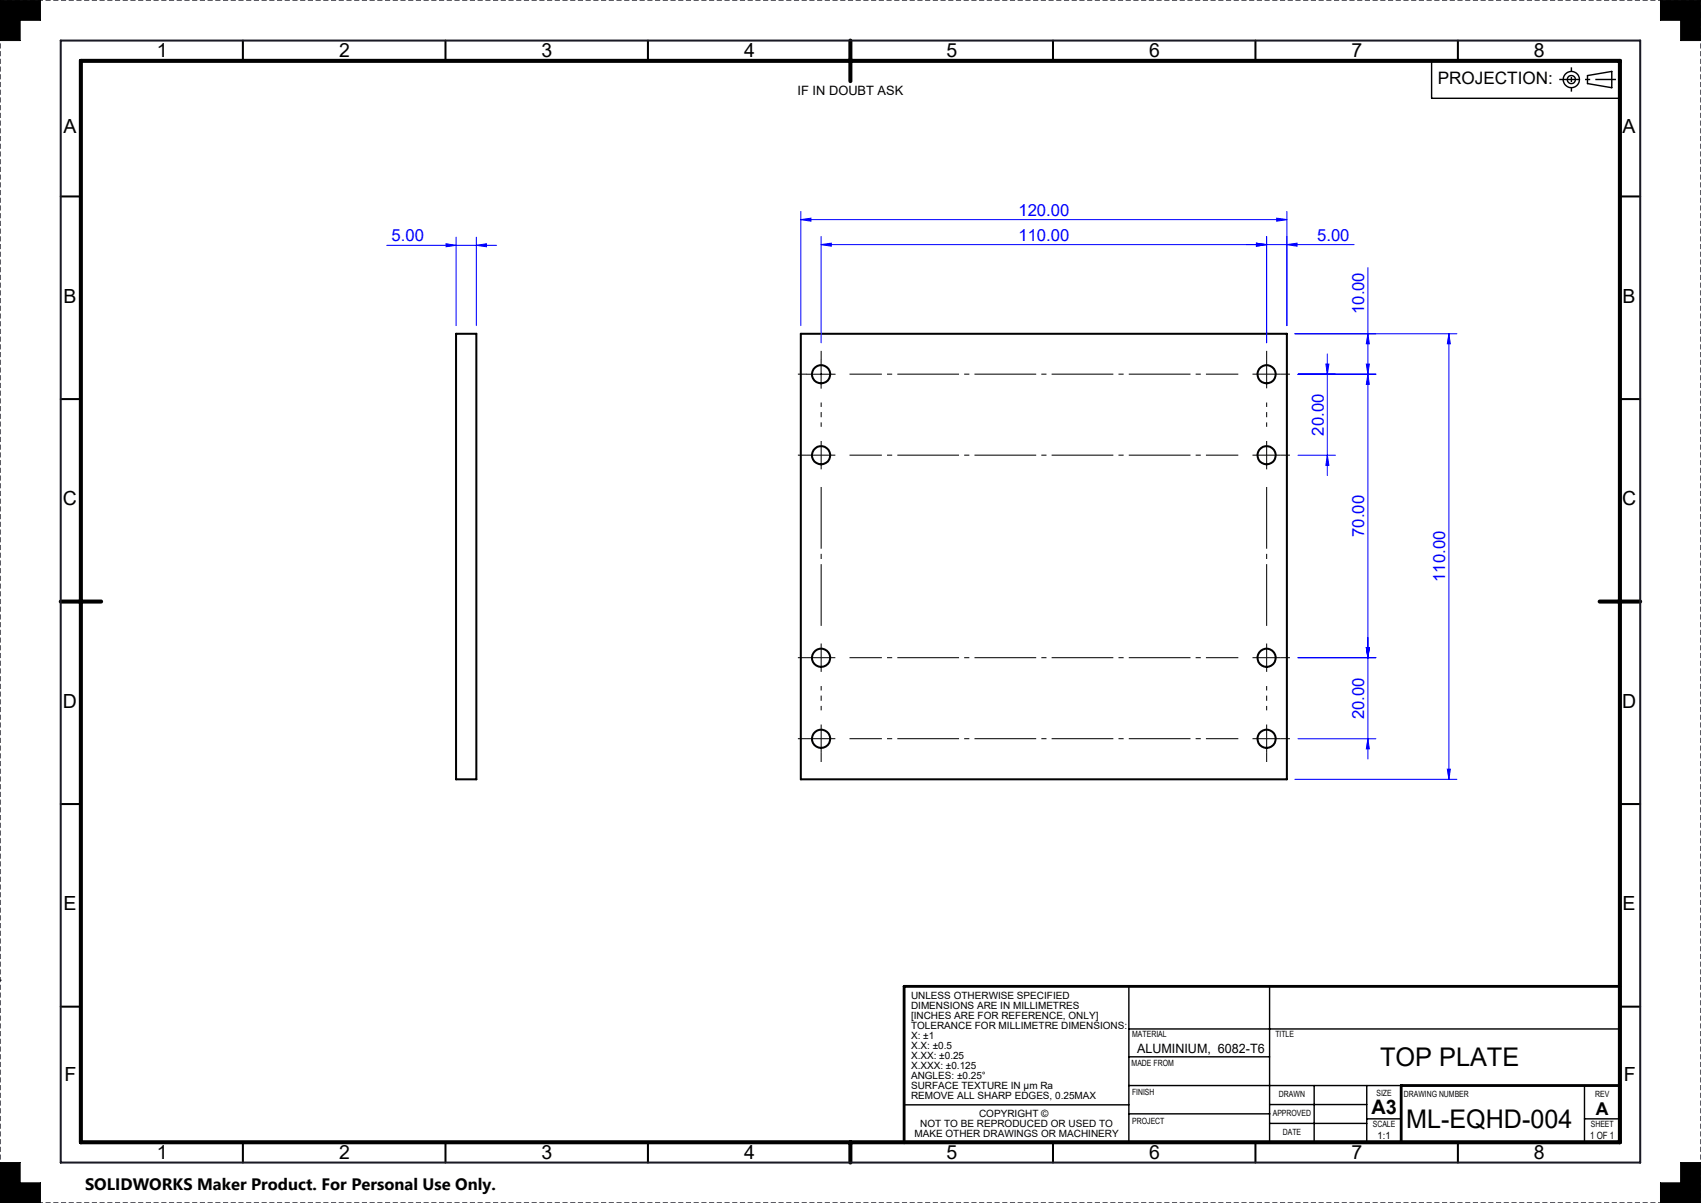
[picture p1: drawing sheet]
<svg xmlns="http://www.w3.org/2000/svg" width="420mm" height="297mm" viewBox="0 0 420 297" stroke-linecap="round" stroke-linejoin="round" font-family="sans-serif">
<g fill="none" stroke="#000" stroke-width=".5">
<path d="M60 10v5M110 10v5M160 10v5M260 10v5M310 10v5M360 10v5M15 48.5h5M400 48.5h5M15 98.5h5M112.6 82.4h5v110h-5zM197.7 82.4h120v110h-120zM400 98.5h5"/>
<path d="M15 198.5h5M400 198.5h5M15 248.5h5M400 248.5h5M60 282v5M110 282v5M160 282v5M260 282v5M310 282v5M360 282v5"/>
<circle cx="202.7" cy="92.4" r="2.25"/>
<circle cx="312.7" cy="92.4" r="2.25"/>
<circle cx="202.7" cy="112.4" r="2.25"/>
<circle cx="312.7" cy="112.4" r="2.25"/>
<circle cx="202.7" cy="162.4" r="2.24"/>
<circle cx="312.7" cy="162.4" r="2.24"/>
<circle cx="202.7" cy="182.4" r="2.25"/>
<circle cx="312.7" cy="182.4" r="2.25"/>
</g>
<path d="M420 0h-420M420 297h-420" fill="none" stroke="#191924" stroke-width=".35" stroke-dasharray="1.3 .6" stroke-dashoffset=".2" stroke-linecap="butt"/>
<path d="M0 0v297M420 297v-297" fill="none" stroke="#191924" stroke-width=".35" stroke-dasharray="1.3 .6" stroke-dashoffset=".7" stroke-linecap="butt"/>
<path d="M0 0h10v5h-5v5h-5zM410 0h10v10h-5v-5h-5zM0 287h5v5h5v5h-10zM415 287h5v10h-10v-5h5z" fill="none" stroke="#000" stroke-width=".25"/>
<g fill="none" stroke="#000" stroke-width=".35">
<path d="M278.7 254h121.3M278.7 243.5v38.8M313.5 243.5v38.5M223.2 272.8h55.5M278.7 260.9h34.8M278.7 275h34.8M278.7 268h67.3M313.5 277.4h24M313.5 272.7h24M324.5 268v14M337.5 268v14M337.5 276.2h8.5"/>
<path d="M391.2 268v14M391.2 276.2h8.8"/>
</g>
<path d="M400 243.5h-176.8v38.6M400 268h-54v14" fill="none" stroke="#000" stroke-width=".7"/>
<path d="M20 15h380v267h-380zM210 10v10M15 148.5h10M395 148.5h10M210 282v5" fill="none" stroke="#000" stroke-width="1"/>
<circle cx="0" cy="242" r=".18" fill="#191924"/>
<path d="M15 10h390v277h-390z" fill="none" stroke="#191924" stroke-width=".5"/>
<path d="M0 287v10h10v-5h-5v-5zM415 287v5h-5v5h10v-10zM410 0v5h5v5h5v-10zM0 0v10h5v-5h5v-5z" fill-rule="evenodd" fill="#000"/>
<g fill="none" stroke="#00f" stroke-width=".25">
<path d="M112.6 58.6v21.8M117.6 58.6v21.8M197.7 54.2l2.5-.3v.7zM197.7 52.2v28.2M197.7 54.2h120M202.7 58.4v26.2M312.7 58.4v26.2M315.2 53.9l2.5 .3-2.5 .4zM317.7 52.2v28.2M95.5 60.6h27.1M110.1 60.2l2.5 .4-2.5 .3zM117.6 60.6l2.5-.4v.7z"/>
<path d="M202.7 60.4l2.5-.4v.8zM202.7 60.4h131.7M310.2 60l2.5 .4-2.5 .4zM317.7 60.4l2.6-.4v.8zM337.7 66.1v121.3M319.7 82.4h40M320.5 92.4h19.2M327.4 89.9h.7l-.4 2.5zM327.7 87.4v30M337.4 89.9h.7l-.4 2.5zM337.7 82.4l.4 2.5h-.7zM337.7 92.4l.4 2.5h-.7z"/>
<path d="M357.8 82.4l.3 2.5h-.7zM357.8 82.4v110M320.5 112.4h9.2M327.7 112.4l.4 2.5h-.7zM337.4 159.9h.7l-.4 2.5zM320.5 162.4h19.2M319.7 192.4h40M320.5 182.4h19.2M337.7 182.4l.4 2.5h-.7zM357.4 189.9h.7l-.3 2.5z"/>
</g>
<g fill="none" stroke="#000" stroke-width=".35">
<path d="M353.5 15v9.3h46.5M392 18.7l6-1.1v4.1l-6-1.1z"/>
<circle cx="388" cy="19.6" r="1"/>
<circle cx="388" cy="19.7" r="2"/>
</g>
<g fill="none" stroke="#000" stroke-width=".25" stroke-dasharray="15.2 1.3 1.3 1.3" stroke-linecap="butt">
<path d="M199.3 92.4h-2.3M202.8 88.9v-2.3M312.8 92.4v-3.5M312.8 92.4h-3.5M312.8 92.4v3.5M312.8 92.4h3.5M312.8 88.9v-2.3M316.3 92.4h2.2M199.3 112.4h-2.3M202.8 112.4v-3.5M202.8 112.4h-3.5M202.8 112.4v3.5"/>
<path d="M202.8 112.4h3.5M312.8 112.4v-3.5M312.8 112.4h-3.5M312.8 112.4v3.5M312.8 112.4h3.5M316.3 112.4h2.2M199.3 162.4h-2.3M202.8 162.4v-3.5M202.8 162.4h-3.5M202.8 162.4v3.5M202.8 162.4h3.5M312.8 162.4v-3.5"/>
<path d="M312.8 162.4h-3.5M312.8 162.4v3.5M312.8 162.4h3.5M316.3 162.4h2.2M199.3 182.4h-2.3M202.8 182.4v-3.5M202.8 182.4h-3.5M202.8 182.4v3.5M202.8 182.4h3.5M202.8 185.9v2.2M312.8 182.4v-3.5M312.8 182.4h-3.5"/>
<path d="M312.8 182.4v3.5M312.8 182.4h3.5M312.8 185.9v2.2M316.3 182.4h2.2"/>
</g>
<path d="M202.8 105.4v-6M312.8 105.4v-6M202.8 175.4v-6M312.8 175.4v-6" fill="none" stroke="#000" stroke-width=".25" stroke-dasharray="15.2 1.3 1.3 1.3" stroke-dashoffset="14.1" stroke-linecap="butt"/>
<path d="M202.8 155.4v-36M312.8 155.4v-36" fill="none" stroke="#000" stroke-width=".25" stroke-dasharray="15.2 1.3 1.3 1.3" stroke-dashoffset="-.9" stroke-linecap="butt"/>
<path d="M209.8 92.4h96M209.8 112.4h96M209.8 162.4h96M209.8 182.4h96" fill="none" stroke="#000" stroke-width=".25" stroke-dasharray="15.2 1.3 1.3 1.3" stroke-dashoffset="7.2" stroke-linecap="butt"/>
<path d="M385 19.6h14" fill="none" stroke="#000" stroke-width=".35" stroke-dasharray="15.2 1.3 1.3 1.3" stroke-dashoffset="10.1" stroke-linecap="butt"/>
<path d="M388 16.6v6" fill="none" stroke="#000" stroke-width=".35" stroke-dasharray="15.2 1.3 1.3 1.3" stroke-dashoffset="14.1" stroke-linecap="butt"/>
<path d="M199.2 92.4h7M202.7 88.9v7" fill="none" stroke="#000" stroke-width=".25"/>
<g fill="#00f">
<path d="M315.2 53.9l2.5 .3-2.5 .4zM197.7 54.2l2.5-.3v.7zM310.2 60l2.5 .4-2.5 .4zM202.7 60.4l2.5-.4v.8zM117.6 60.6l2.5-.4v.7zM110.1 60.2l2.5 .4-2.5 .3z"/>
<path d="M317.7 60.4l2.6-.4v.8zM310.2 60l2.5 .4-2.5 .4z"/>
<path d="M357.4 189.9h.7l-.3 2.5zM357.8 82.4l.3 2.5h-.7z"/>
<path d="M337.7 82.4l.4 2.5h-.7zM337.4 89.9h.7l-.4 2.5zM327.4 89.9h.7l-.4 2.5zM327.7 112.4l.4 2.5h-.7zM337.7 92.4l.4 2.5h-.7zM337.4 159.9h.7l-.4 2.5zM337.4 159.9h.7l-.4 2.5zM337.7 182.4l.4 2.5h-.7z"/>
</g>
<g font-size="6.3">
<text x="340.7" y="263.1">TOP PLATE</text>
<text x="347.2" y="278.5">ML-EQHD-004</text>
</g>
<text font-size="4.9" x="338.6" y="275">A3</text>
<g font-size="4.8">
<text x="38.7" y="14.2">1</text>
<text x="83.8" y="14.2">2</text>
<text x="133.7" y="14.2">3</text>
<text x="183.7" y="14.2">4</text>
<text x="233.7" y="14.2">5</text>
<text x="283.7" y="14.2">6</text>
<text x="333.7" y="14.2">7</text>
<text x="378.7" y="14.2">8</text>
<text x="15.6" y="32.9">A</text>
<text x="400.6" y="32.9">A</text>
<text x="15.6" y="74.7">B</text>
<text x="400.6" y="74.7">B</text>
<text x="15.5" y="124.7">C</text>
<text x="400.5" y="124.7">C</text>
<text x="15.5" y="174.7">D</text>
<text x="400.5" y="174.7">D</text>
<text x="15.6" y="224.7">E</text>
<text x="400.6" y="224.7">E</text>
<text x="15.9" y="266.9">F</text>
<text x="400.9" y="266.9">F</text>
<text x="38.7" y="286.2">1</text>
<text x="83.8" y="286.2">2</text>
<text x="133.7" y="286.2">3</text>
<text x="183.7" y="286.2">4</text>
<text x="233.7" y="286.2">5</text>
<text x="283.7" y="286.2">6</text>
<text x="333.7" y="286.2">7</text>
<text x="378.7" y="286.2">8</text>
</g>
<text font-size="4.4" x="394.1" y="275.2">A</text>
<text font-size="4.2" x="355" y="20.8">PROJECTION:</text>
<g font-size="4.1" fill="#00f">
<text x="251.5" y="53.3">120.00</text>
<text x="96.7" y="59.6">5.00</text>
<text x="251.5" y="59.5">110.00</text>
<text x="325.2" y="59.5">5.00</text>
<text x="336.8" y="77.5" transform="rotate(-90 336.8 77.5)">10.00</text>
<text x="326.8" y="107.5" transform="rotate(-90 326.8 107.5)">20.00</text>
<text x="336.8" y="132.5" transform="rotate(-90 336.8 132.5)">70.00</text>
<text x="356.8" y="143.7" transform="rotate(-90 356.8 143.7)">110.00</text>
<text x="336.8" y="177.5" transform="rotate(-90 336.8 177.5)">20.00</text>
</g>
<text font-size="4.1" x="21" y="293.7">SOLIDWORKS Maker Product. For Personal Use Only.</text>
<g font-size="3.2">
<text x="196.9" y="23.5">IF IN DOUBT ASK</text>
<text x="280.8" y="260.1">ALUMINIUM, 6082-T6</text>
</g>
<g font-size="2.5">
<text x="224.9" y="246.5">UNLESS OTHERWISE SPECIFIED</text>
<text x="224.9" y="249">DIMENSIONS ARE IN MILLIMETRES</text>
<text x="224.9" y="251.5">[INCHES ARE FOR REFERENCE, ONLY]</text>
<text x="224.9" y="253.9">TOLERANCE FOR MILLIMETRE DIMENSIONS:</text>
<text x="224.9" y="256.4">X: ±1</text>
<text x="224.9" y="258.9">X.X: ±0.5</text>
<text x="224.9" y="261.3">X.XX: ±0.25</text>
<text x="224.9" y="263.8">X.XXX: ±0.125</text>
<text x="224.9" y="266.3">ANGLES: ±0.25°</text>
<text x="224.9" y="268.7">SURFACE TEXTURE IN μm Ra</text>
<text x="224.9" y="271.2">REMOVE ALL SHARP EDGES, 0.25MAX</text>
<text x="241.7" y="275.8">COPYRIGHT ©</text>
<text x="225.8" y="280.8">MAKE OTHER DRAWINGS OR MACHINERY</text>
<text x="227.2" y="278.3">NOT TO BE REPRODUCED OR USED TO</text>
<text x="340.2" y="281.2">1:1</text>
<text x="392.6" y="281.2">1 OF 1</text>
</g>
<g font-size="2.1">
<text x="279.6" y="255.9">MATERIAL</text>
<text x="314.9" y="255.9">TITLE</text>
<text x="279.4" y="263.2">MADE FROM</text>
<text x="279.5" y="270.3">FINISH</text>
<text x="314.3" y="275.6">APPROVED</text>
<text x="315.8" y="270.9">DRAWN</text>
<text x="339.9" y="270.6">SIZE</text>
<text x="346.6" y="270.8">DRAWING NUMBER</text>
<text x="393.9" y="270.8">REV</text>
<text x="279.6" y="277.4">PROJECT</text>
<text x="316.7" y="280.2">DATE</text>
<text x="339" y="278.2">SCALE</text>
<text x="392.8" y="278.2">SHEET</text>
</g>
</svg>
